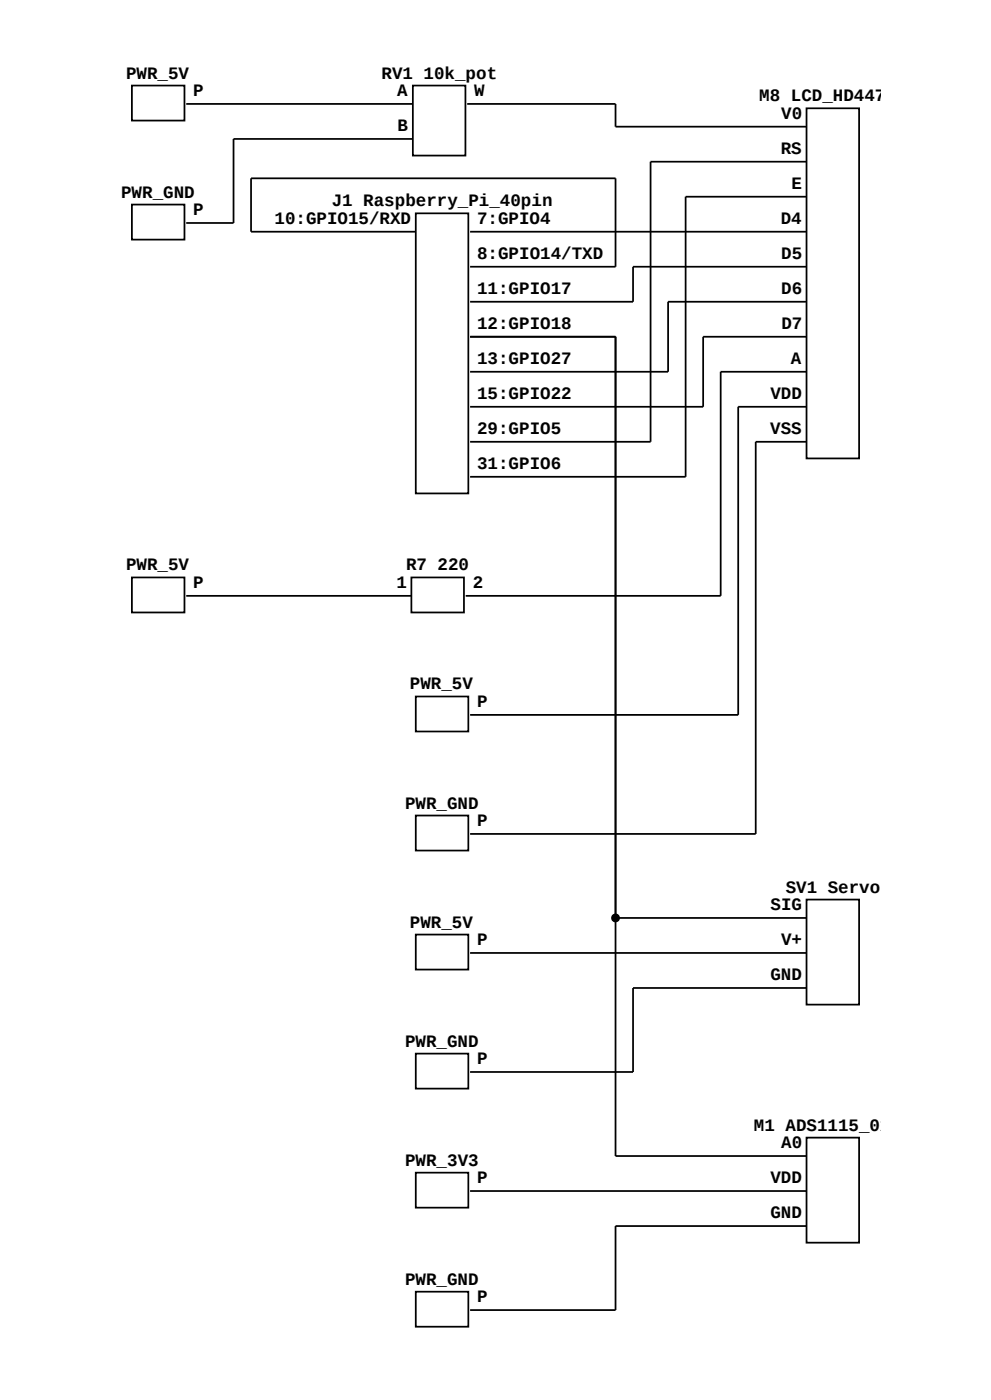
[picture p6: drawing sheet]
<svg xmlns="http://www.w3.org/2000/svg" width="297mm" height="420mm" viewBox="0 0 297 420" stroke-linecap="round" stroke-linejoin="round" font-family="sans-serif">
<g fill="none" stroke="#000" stroke-width=".53">
<path d="M39.5 25.7h15.8v10.5h-15.8zM55.8 31.2h67.9M123.7 25.7h15.8v21h-15.8zM140 31.2h44.5v6.8h57.2M241.7 32.5h15.8v105h-15.8zM123.7 41.7h-53.7v25.2h-14.2M241.7 48.5h-46.7v84h-54.1M241.7 59h-36.2v84h-64.6M39.5 61.4h15.8v10.5h-15.8zM124.6 64h15.8v84h-15.8zM124.6 69.5h-49.4v-16h109.3v26.5h-43.6M140.9 69.5h100.8"/>
<path d="M241.7 80h-52v10.5h-48.8M241.7 90.5h-41.5v21h-59.3M140.9 101h43.6v245.8h57.2M241.7 101h-31v21h-69.8M241.7 111.5h-25.7v67.3h-76.4M241.7 132.5h-15.2v117.7h-85.6M241.7 122h-20.5v92.5h-80.3M39.5 173.2h15.8v10.5h-15.8zM55.8 178.8h67.5M123.3 173.2h15.7v10.5h-15.7zM124.6 208.9h15.8v10.6h-15.8zM124.6 244.7h15.8v10.5h-15.8z"/>
<path d="M184.5 275.4h57.2M241.7 269.9h15.8v31.5h-15.8zM124.6 280.4h15.8v10.5h-15.8zM140.9 285.9h100.8M241.7 296.4h-52v25.2h-48.8M124.6 316.1h15.8v10.5h-15.8zM124.6 351.8h15.8v10.5h-15.8zM140.9 357.3h100.8M241.7 341.3h15.8v31.5h-15.8zM241.7 367.8h-57.2v25.2h-43.6M124.6 387.5h15.8v10.5h-15.8z"/>
</g>
<circle cx="184.5" cy="275.4" r="1.06" fill="#000" stroke="#000" stroke-width=".53"/>
<g font-size="5.3">
<text x="37.8" y="23.6">PWR_5V</text>
<text x="114.3" y="23.6">RV1 10k_pot</text>
<text x="57.9" y="28.8">P</text>
<text x="119" y="28.8">A</text>
<text x="142.1" y="28.8">W</text>
<text x="227.6" y="30.4">M8 LCD_HD447</text>
<text x="234.1" y="35.6">V0</text>
<text x="119.1" y="39.3">B</text>
<text x="234" y="46.1">RS</text>
<text x="36.3" y="59.3">PWR_GND</text>
<text x="237.2" y="56.6">E</text>
<text x="57.9" y="64.5">P</text>
<text x="99.4" y="61.9">J1 Raspberry_Pi_40pin</text>
<text x="82.3" y="67.2">10:GPIO15/RXD</text>
<text x="143" y="67.2">7:GPIO4</text>
<text x="234" y="67.2">D4</text>
<text x="143" y="77.7">8:GPIO14/TXD</text>
<text x="234.1" y="77.7">D5</text>
<text x="143" y="88.2">11:GPIO17</text>
<text x="234.1" y="88.2">D6</text>
<text x="143" y="98.7">12:GPIO18</text>
<text x="234.2" y="98.7">D7</text>
<text x="143" y="109.2">13:GPIO27</text>
<text x="237" y="109.2">A</text>
<text x="143" y="119.7">15:GPIO22</text>
<text x="230.9" y="119.7">VDD</text>
<text x="143" y="130.2">29:GPIO5</text>
<text x="230.9" y="130.2">VSS</text>
<text x="143" y="140.7">31:GPIO6</text>
<text x="37.8" y="171.1">PWR_5V</text>
<text x="121.7" y="171.1">R7 220</text>
<text x="57.9" y="176.4">P</text>
<text x="118.8" y="176.4">1</text>
<text x="141.7" y="176.4">2</text>
<text x="122.9" y="206.8">PWR_5V</text>
<text x="143" y="212.1">P</text>
<text x="121.4" y="242.6">PWR_GND</text>
<text x="143" y="247.8">P</text>
<text x="235.5" y="267.8">SV1 Servo</text>
<text x="230.9" y="273">SIG</text>
<text x="122.9" y="278.3">PWR_5V</text>
<text x="143" y="283.5">P</text>
<text x="234.1" y="283.5">V+</text>
<text x="230.9" y="294">GND</text>
<text x="121.4" y="314">PWR_GND</text>
<text x="143" y="319.2">P</text>
<text x="226" y="339.2">M1 ADS1115_0x</text>
<text x="234.1" y="344.4">A0</text>
<text x="121.4" y="349.7">PWR_3V3</text>
<text x="143" y="354.9">P</text>
<text x="230.9" y="354.9">VDD</text>
<text x="230.9" y="365.5">GND</text>
<text x="121.4" y="385.4">PWR_GND</text>
<text x="143" y="390.7">P</text>
</g>
</svg>
